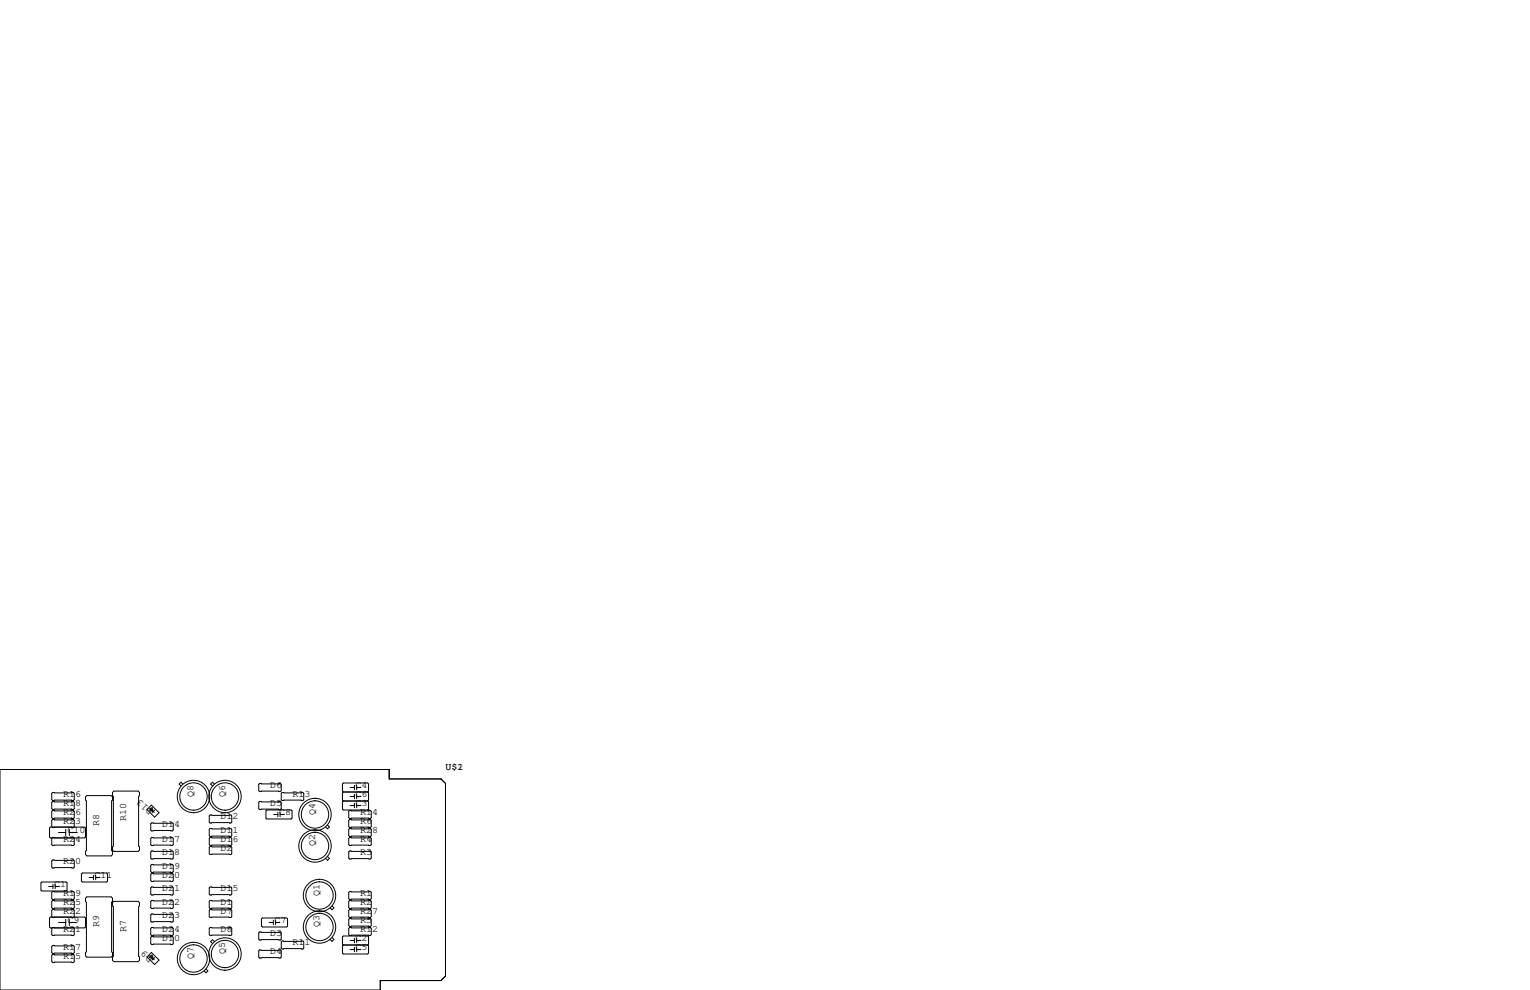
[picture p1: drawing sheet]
<svg xmlns="http://www.w3.org/2000/svg" width="432mm" height="279mm" viewBox="0 0 432 279" stroke-linecap="round" stroke-linejoin="round" font-family="sans-serif">
<g fill="none" stroke="#000" stroke-width=".28">
<path d="M0 217.2h109.9v2.6h14.6l1.2 1.3v54.4l-1.2 1.2h-17.2v2.7h-107.3zM14.2 233.4h9.7l.2 .3v2.5l-.2 .3h-9.7l-.2-.3v-2.5zM14.9 223.6h5.8l.3 .3v1.8l-.3 .2h-5.8l-.3-.2v-1.8zM14.9 226.2h5.8l.3 .2v1.8l-.3 .3h-5.8l-.3-.3v-1.8zM14.9 228.7h5.8l.3 .3v1.8l-.3 .2h-5.8l-.3-.2v-1.8zM15.4 233.4l-.5 .2-.3-.3v-1.8l.3-.2h5.8l.3 .2v1.8l-.3 .3-.5-.2M15.4 236.5l-.5-.2-.3 .3v1.8l.3 .2h5.8l.3-.2v-1.8l-.3-.3-.5 .2M16.5 234.9h2M18.5 234.1v1.7M19.6 234.9h2M19.6 234.1v1.7M24.1 224.9l.4-.4h6.9l.4 .4v.9l-.3 .3v13.9l.3 .3v.9l-.4 .4h-6.9l-.4-.4v-.9l.3-.3v-13.9l-.3-.3z"/>
<path d="M31.8 223.6l.3-.3h6.9l.4 .3v.9l-.3 .3v14l.3 .2v.9l-.4 .4h-6.9l-.3-.4v-.9l.2-.2v-14l-.2-.3zM42.2 228.6l.7-.7 .4 1.1zM42.3 228l1.2 1.3M42.7 227.2l2.2 2.2-1.3 1.2-2.1-2.1zM42.8 232.2h5.8l.3 .3v1.8l-.3 .2h-5.8l-.3-.2v-1.8zM42.8 236.3h5.8l.3 .3v1.8l-.3 .2h-5.8l-.3-.2v-1.8zM43.6 228.6l-.7 .8M51.6 221.3l-.5-.5-.6 .5 .6 .5M59.3 233.8h5.9l.2 .3v1.7l-.2 .3h-5.9l-.2-.3v-1.7zM59.3 230h5.9l.2 .3v1.7l-.2 .3h-5.9l-.2-.3v-1.7zM59.3 236.3h5.9l.2 .3v1.8l-.2 .2h-5.9l-.2-.2v-1.8zM59.3 238.9h5.9l.2 .2v1.8l-.2 .3h-5.9l-.2-.3v-1.8z"/>
<path d="M60.5 221.3l-.5-.5-.6 .5 .6 .5M73.3 221.1h5.8l.3 .3v1.7l-.3 .3h-5.8l-.3-.3v-1.7zM73.3 226.2h5.8l.3 .2v1.8l-.3 .3h-5.8l-.3-.3v-1.8zM75.3 228.6h6.9l.2 .3v2l-.2 .2h-6.9l-.2-.2v-2zM77.2 229.9h1.2M78.4 229.2v1.3M79 229.2v1.3M79 229.9h1.3M79.6 223.6h5.9l.2 .3v1.8l-.2 .2h-5.9l-.2-.2v-1.8zM92.4 232.8l.6 .6-.6 .5-.5-.5M96.9 223.5l-.3-.2v-2.1l.3-.2h6.9l.2 .2v2.1l-.2 .2M96.9 223.5l-.3 .3v2l.3 .3"/>
<path d="M96.9 226.1l-.3 .2v2l.3 .3h6.9l.2-.3v-2l-.2-.2M96.9 226.1h6.9M96.9 223.5h6.9M98.7 233.8h5.8l.3 .3v1.7l-.3 .3h-5.8l-.3-.3v-1.7zM98.7 228.7h5.8l.3 .3v1.8l-.3 .2h-5.8l-.3-.2v-1.8zM98.7 231.3h5.8l.3 .2v1.8l-.3 .3h-5.8l-.3-.3v-1.8zM98.7 236.3h5.8l.3 .3v1.8l-.3 .2h-5.8l-.3-.2v-1.8zM98.8 227.3h1.2M98.8 224.8h1.2M98.8 222.2h1.2M100 221.6v1.3M100 224.2v1.2"/>
<path d="M100 226.7v1.3M100.7 227.3h1.2M100.7 221.6v1.3M100.7 224.2v1.2M100.7 226.7v1.3M100.7 224.8h1.2M100.7 222.2h1.2M103.8 223.5l.2 .3v2l-.2 .3M11.6 249.2l.2-.3h6.9l.2 .3v2l-.2 .3h-6.9l-.2-.3zM13.7 250.2h1.2M14 259.1l.2-.3h9.7l.2 .3v2.5l-.2 .3h-9.7l-.2-.3zM14.9 254.1h5.8l.3 .3v1.8l-.3 .2h-5.8l-.3-.2v-1.8z"/>
<path d="M14.9 242.7h5.8l.3 .3v1.7l-.3 .3h-5.8l-.3-.3v-1.7zM14.9 251.6h5.8l.3 .2v1.8l-.3 .3h-5.8l-.3-.3v-1.8zM14.9 249.6v1.2M15.4 258.8l-.5 .2-.3-.3v-1.8l.3-.2h5.8l.3 .2v1.8l-.3 .3-.5-.2M15.6 250.2h1.2M15.6 249.6v1.2M18.5 259.5v1.7M19.6 259.5v1.7M23 246.6l.2-.2h6.9l.3 .2v2.1l-.3 .2h-6.9l-.2-.2zM24.1 253.5l.4-.4h6.9l.4 .4v.9l-.3 .2v14l.3 .3v.8l-.4 .4h-6.9l-.4-.4v-.8l.3-.3v-14l-.3-.2zM25.1 247.6h1.3M26.4 247v1.3"/>
<path d="M27 247.6h1.2M27 247v1.3M31.8 254.8l.3-.4h6.9l.4 .4v.9l-.3 .2v14l.3 .2v.9l-.4 .4h-6.9l-.3-.4v-.9l.2-.2v-14l-.2-.2zM42.5 246.8l.3-.3h5.8l.3 .3v1.7l-.3 .3h-5.8l-.3-.3zM42.5 250.6l.3-.3h5.8l.3 .3v1.7l-.3 .3h-5.8l-.3-.3zM42.5 254.4l.3-.3h5.8l.3 .3v1.8l-.3 .2h-5.8l-.3-.2zM42.5 258.2l.3-.3h5.8l.3 .3v1.8l-.3 .2h-5.8l-.3-.2zM42.8 240.2h5.8l.3 .2v1.8l-.3 .2h-5.8l-.3-.2v-1.8zM42.8 244h5.8l.3 .2v1.8l-.3 .3h-5.8l-.3-.3v-1.8zM59.1 254.4l.2-.3h5.9l.2 .3v1.8l-.2 .2h-5.9l-.2-.2zM59.1 250.6l.2-.3h5.9l.2 .3v1.7l-.2 .3h-5.9l-.2-.3zM59.1 256.9l.2-.2h5.9l.2 .2v1.8l-.2 .3h-5.9l-.2-.3z"/>
<path d="M73.8 259.3l.2-.2h6.9l.3 .2v2.1l-.3 .2h-6.9l-.2-.2zM77.1 259.7v1.3M77.8 259.7v1.3M92.4 241.7l.6 .6-.6 .5-.5-.5M93.7 255.7l.5 .5-.5 .6-.5-.6M98.4 254.4l.3-.3h5.8l.3 .3v1.8l-.3 .2h-5.8l-.3-.2zM98.4 251.8l.3-.2h5.8l.3 .2v1.8l-.3 .3h-5.8l-.3-.3zM98.4 256.9l.3-.2h5.8l.3 .2v1.8l-.3 .3h-5.8l-.3-.3zM98.4 259.5l.3-.3h5.8l.3 .3v1.7l-.3 .3h-5.8l-.3-.3zM98.7 240.2h5.8l.3 .2v1.8l-.3 .2h-5.8l-.3-.2v-1.8zM14.9 266.8h5.8l.3 .3v1.8l-.3 .2h-5.8l-.3-.2v-1.8zM14.9 269.4h5.8l.3 .2v1.8l-.3 .3h-5.8l-.3-.3v-1.8z"/>
<path d="M15.4 261.9l-.5-.2-.3 .3v1.8l.3 .2h5.8l.3-.2v-1.8l-.3-.3-.5 .2M16.5 260.3h2M19.6 260.3h2M42.3 269.6l1.2 1.3M42.5 262l.3-.3h5.8l.3 .3v1.8l-.3 .2h-5.8l-.3-.2zM42.5 264.5l.3-.2h5.8l.3 .2v1.8l-.3 .3h-5.8l-.3-.3zM42.7 268.8l2.2 2.2-1.3 1.2-2.1-2.1zM42.9 269.5l.4 1.1-1.1-.4zM43.6 270.2l-.7 .8M58.1 273.5l.6 .5-.6 .5-.5-.5M59.1 262l.2-.3h5.9l.2 .3v1.8l-.2 .2h-5.9l-.2-.2zM60.5 265.7l-.5-.5-.6 .5 .6 .6"/>
<path d="M73 263.3l.3-.3h5.8l.3 .3v1.7l-.3 .3h-5.8l-.3-.3zM73 268.4l.3-.3h5.8l.3 .3v1.7l-.3 .3h-5.8l-.3-.3zM75.9 260.3h1.2M77.8 260.3h1.2M79.4 265.8l.2-.2h5.9l.2 .2v1.8l-.2 .2h-5.9l-.2-.2zM93.7 264.6l.5 .5-.5 .6-.5-.6M96.9 266.7l-.3-.3v-2l.3-.2h6.9l.2 .2v2l-.2 .3M96.9 266.7l-.3 .3v2l.3 .2h6.9l.2-.2v-2l-.2-.3M96.9 266.7h6.9M98.4 262l.3-.3h5.8l.3 .3v1.8l-.3 .2h-5.8l-.3-.2zM98.8 265.4h1.2M98.8 268h1.2"/>
<path d="M100 264.8v1.3M100 267.3v1.3M100.7 264.8v1.3M100.7 267.3v1.3M100.7 265.4h1.2M100.7 268h1.2"/>
<circle cx="54.6" cy="224.8" r="4.6"/>
<circle cx="54.6" cy="224.8" r="3.9"/>
<circle cx="63.5" cy="224.8" r="4.6"/>
<circle cx="63.5" cy="224.8" r="3.9"/>
<circle cx="88.9" cy="229.9" r="3.9"/>
<circle cx="88.9" cy="238.8" r="3.9"/>
<circle cx="88.9" cy="229.9" r="4.6"/>
<circle cx="88.9" cy="238.8" r="4.6"/>
<circle cx="90.2" cy="252.7" r="3.9"/>
<circle cx="90.2" cy="252.7" r="4.6"/>
<circle cx="54.6" cy="270.5" r="3.9"/>
<circle cx="54.6" cy="270.5" r="4.6"/>
<circle cx="63.5" cy="269.2" r="4.6"/>
<circle cx="63.5" cy="269.2" r="3.9"/>
<circle cx="90.2" cy="261.6" r="3.9"/>
<circle cx="90.2" cy="261.6" r="4.6"/>
</g>
<g font-size="2.8">
<text x="125.7" y="217.2">U$1</text>
<text x="129.1" y="217.2">2</text>
<text x="17.8" y="224.8">R16</text>
<text x="17.8" y="227.3">R18</text>
<text x="54.6" y="224.8" transform="rotate(-90 54.6 224.8)">Q8</text>
<text x="63.5" y="224.8" transform="rotate(-90 63.5 224.8)">Q6</text>
<text x="76.2" y="222.2">D6</text>
<text x="76.2" y="227.3">D5</text>
<text x="82.5" y="224.8">R13</text>
<text x="100.3" y="227.3">C3</text>
<text x="100.3" y="224.8">C6</text>
<text x="100.3" y="222.2">C4</text>
<text x="17.8" y="232.4">R23</text>
<text x="17.8" y="229.9">R26</text>
<text x="27.9" y="233" transform="rotate(-90 27.9 233)">R8</text>
<text x="35.6" y="231.8" transform="rotate(-90 35.6 231.8)">R10</text>
<text x="43.2" y="228.9" transform="rotate(-135 43.2 228.9)">D13</text>
<text x="45.7" y="233.4">D14</text>
<text x="62.2" y="231.1">D12</text>
<text x="78.7" y="229.9">C8</text>
<text x="88.9" y="229.9" transform="rotate(-90 88.9 229.9)">Q4</text>
<text x="101.6" y="229.9">R14</text>
<text x="101.6" y="232.4">R6</text>
<text x="17.8" y="237.5">R24</text>
<text x="19" y="234.9">C10</text>
<text x="45.7" y="237.5">D17</text>
<text x="62.2" y="237.5">D16</text>
<text x="62.2" y="234.9">D11</text>
<text x="88.9" y="238.8" transform="rotate(-90 88.9 238.8)">Q2</text>
<text x="101.6" y="234.9">R28</text>
<text x="101.6" y="237.5">R4</text>
<text x="17.8" y="243.8">R20</text>
<text x="45.7" y="241.3">D18</text>
<text x="45.7" y="245.1">D19</text>
<text x="62.2" y="240">D2</text>
<text x="101.6" y="241.3">R3</text>
<text x="15.2" y="250.2">C1</text>
<text x="26.7" y="247.6">C11</text>
<text x="45.7" y="251.5">D21</text>
<text x="45.7" y="247.6">D20</text>
<text x="62.2" y="251.5">D15</text>
<text x="17.8" y="257.8">R22</text>
<text x="17.8" y="252.7">R19</text>
<text x="17.8" y="255.3">R25</text>
<text x="45.7" y="255.3">D22</text>
<text x="62.2" y="257.8">D7</text>
<text x="62.2" y="255.3">D1</text>
<text x="90.2" y="252.7" transform="rotate(-90 90.2 252.7)">Q1</text>
<text x="101.6" y="257.8">R27</text>
<text x="101.6" y="255.3">R2</text>
<text x="101.6" y="252.7">R1</text>
<text x="17.8" y="262.9">R21</text>
<text x="19" y="260.3">C9</text>
<text x="27.9" y="261.6" transform="rotate(-90 27.9 261.6)">R9</text>
<text x="35.6" y="262.9" transform="rotate(-90 35.6 262.9)">R7</text>
<text x="45.7" y="262.9">D24</text>
<text x="45.7" y="259.1">D23</text>
<text x="62.2" y="262.9">D8</text>
<text x="77.5" y="260.3">C7</text>
<text x="90.2" y="261.6" transform="rotate(-90 90.2 261.6)">Q3</text>
<text x="101.6" y="262.9">R12</text>
<text x="101.6" y="260.3">R5</text>
<text x="17.8" y="268">R17</text>
<text x="45.7" y="265.4">D10</text>
<text x="63.5" y="269.2" transform="rotate(-90 63.5 269.2)">Q5</text>
<text x="76.2" y="269.2">D4</text>
<text x="76.2" y="264.2">D3</text>
<text x="82.5" y="266.7">R11</text>
<text x="100.3" y="265.4">C2</text>
<text x="100.3" y="268">C5</text>
<text x="17.8" y="270.5">R15</text>
<text x="43.2" y="270.5" transform="rotate(-135 43.2 270.5)">D9</text>
<text x="54.6" y="270.5" transform="rotate(-90 54.6 270.5)">Q7</text>
</g>
</svg>
